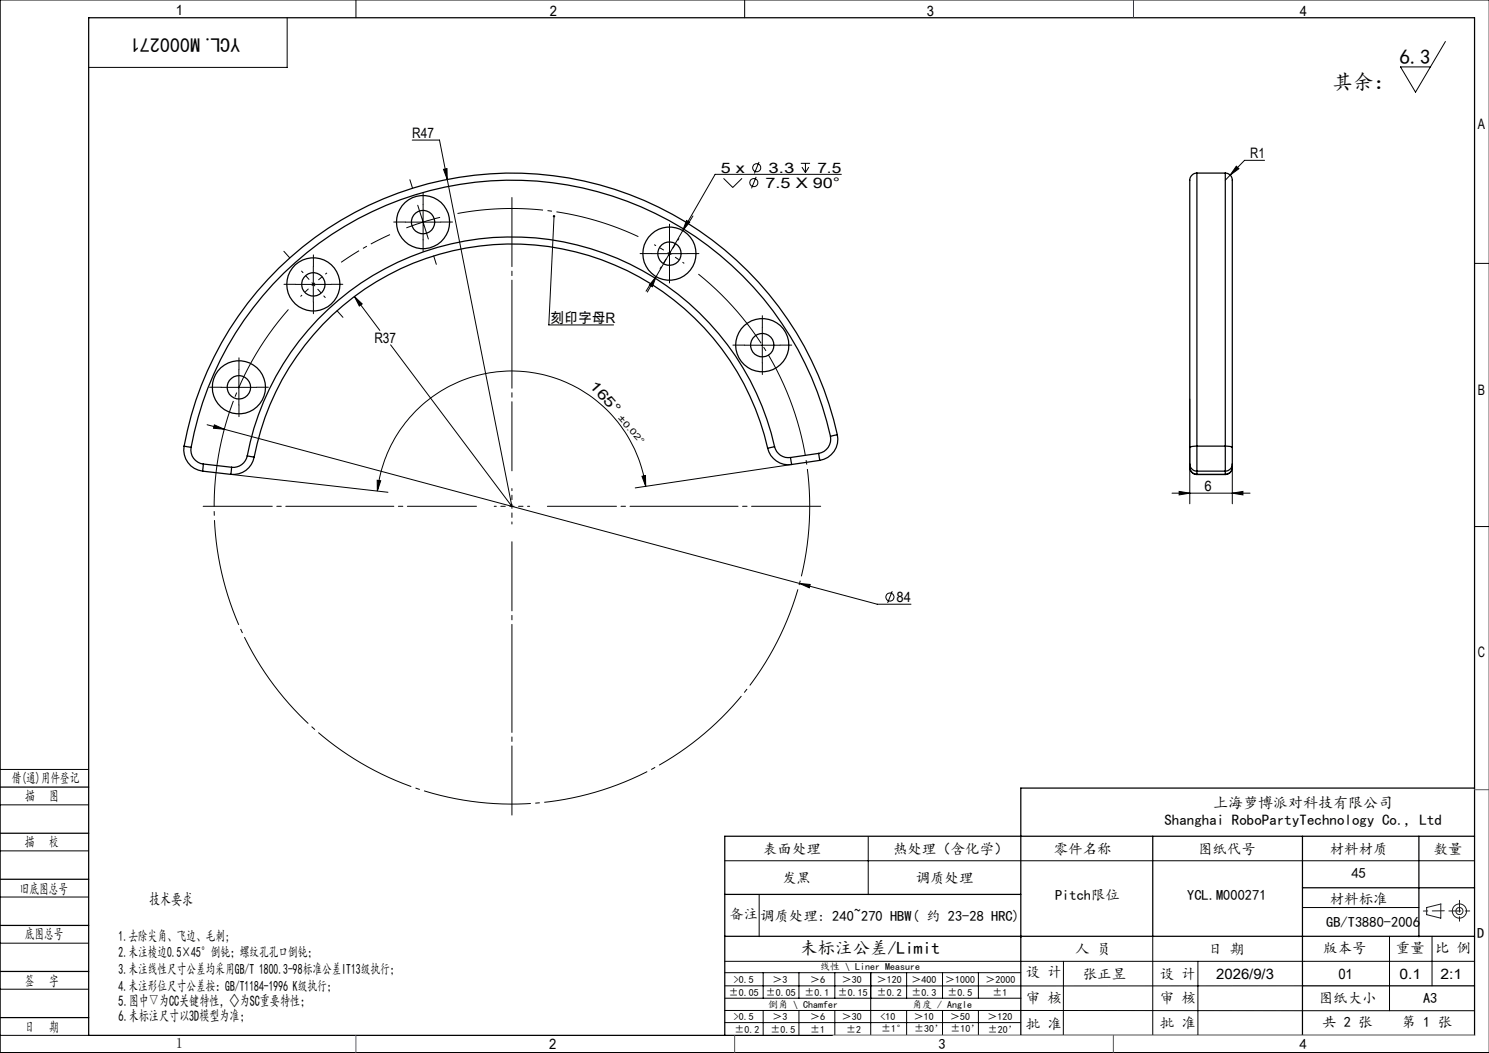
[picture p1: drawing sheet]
<svg xmlns="http://www.w3.org/2000/svg" width="420mm" height="297mm" viewBox="0 0 420 297" stroke-linecap="round" stroke-linejoin="round" font-family="sans-serif">
<g fill="none" stroke="#000" stroke-width=".28">
<path d="M100.4 0v5M210 0v5M420 0h-419.9v297h419.9M81 5v14h-56M407.7 11.7l-8.4 14.3-4.3-7.1h8.5M116.3 39.5h7.7l2.2 11.1M117.8 57.9l1.5 4.7M119.3 57.6v10.1M125.1 47.8l1-.2 .1 3zM126.2 50.6l18.2 92.2-34.2-45.5M204.1 50.3l2.6 2.6 2.6-2.6M213.3 49.9l-1.3 3.2"/>
<path d="M214.1 45.7l-1.3 3.2M225.9 46.1h2.6M226.2 47.1l1 1.6M227.2 46.1v2.6M228.1 47.1l-.9 1.6M237.3 49.2h-35.6l-9.1 15.8M347 49.4l-1.4 1.4M348.7 46.9l.8 .7-2.5 1.8zM356.7 45.2h-5.7l-4 4.2M88.4 75.2v10M114.3 62.6h10M119.3 62.6l-4.7 1.7"/>
<path d="M119.3 62.6l1.5 4.8M124.1 61.3l-4.8 1.3M156.3 61l-1.5 30.6h18.3M183.8 71.5h10M185.1 78l-1.1 2.9-.8-.5zM185.1 78l-2.5 4.4M188.8 66.5v10M192.6 65l-7.5 13M193.6 62.2l.9 .5-1.9 2.3zM415.9 74.3h4.1M83.4 80.2h10M100 83.6l2.2 2.1-.8 .6z"/>
<path d="M100 83.6l7.1 9.6M210 97.4h10M215 92.4v10M58.4 119.8l4.9 1.3M60.5 119.8l2.8 1.3-3.1-.3zM62.4 109.3h10M67.4 104.2v10M335.6 112.5v29.6M63.3 121.1l162.2 43.5M65.1 133.8l44.3 5M106.4 135.5l1 .1-1 2.9zM181.1 134.3l1-.2v3.1z"/>
<path d="M182.1 137.2a38.2 38.2 0 0 0-38.4-32.6 38.2 38.2 0 0 0-37.3 33.9M223.3 131l-44.1 6.6M330.6 139.1h22M332.6 138.6l3 .5-3 .5zM347.6 139.1l3-.5v1zM347.6 131.8v10.3M415.9 148.5h4.1M225.5 164.6l3 .2-.2 1zM225.5 164.6l21.9 5.8h9.6M251.7 166.8l-1.3 3.2M0 217h25M0 227h25"/>
<path d="M0 240h25M244.9 236v16.3M0 253h25M204.4 242.8h211.5M214.1 252.4v11.8M367.4 256h32.8M0 266h25M0 279h25M204.4 271.1h211.5M204.4 278.1h163M204.4 274.4h83.5M215.3 274.4v7.1"/>
<path d="M225.4 274.4v7.1M235.5 274.4v7.1M245.6 274.4v17.6M255.7 274.4v7.1M265.9 274.4v7.1M276 274.4v7.1M300 271.1l-.1 21M325.2 264.1v27.9M337.9 271.1v20.9M391.9 264.1v21M403.9 264.1v14M0 292h25"/>
<path d="M204.4 285l211.5 .1M204.4 288.4h83.5M204.5 281.5h83.5M215.3 285v7M225.4 285v7M235.5 285v7M255.7 285v7M265.9 285v7M276 285v7M287.9 292h128"/>
<circle cx="212.6" cy="51.5" r="1.14"/>
<circle cx="213.5" cy="47.3" r="1.14"/>
<circle cx="251" cy="168.4" r="1.15"/>
</g>
<path d="M188.8 71.5l-4.3-2.5M188.8 71.5l4.2 2.8M88.4 80.2l-3.6 3.4M88.4 80.2l3.8-3.2" fill="none" stroke="#000" stroke-width=".28" stroke-dasharray="30.5 1.3 1.3 1.3" stroke-dashoffset="29.9" stroke-linecap="butt"/>
<path d="M180.1 66.7a84 84 0 0 0-51.1-6.5" fill="none" stroke="#000" stroke-width=".28" stroke-dasharray="30.5 1.3 1.3 1.3" stroke-dashoffset="6.2" stroke-linecap="butt"/>
<path d="M110 66.2l-7.1 3.6-6.7 4.2" fill="none" stroke="#000" stroke-width=".28" stroke-dasharray="30.5 1.3 1.3 1.3" stroke-dashoffset="24.5" stroke-linecap="butt"/>
<path d="M81.4 87.3a84 84 0 0 0 8.4 119.4 84 84 0 0 0 119.3-10.3 84 84 0 0 0-12.1-119.1" fill="none" stroke="#000" stroke-width=".28" stroke-dasharray="30.5 1.3 1.3 1.3" stroke-dashoffset="4" stroke-linecap="butt"/>
<g fill="none" stroke="#191924" stroke-width=".28">
<path d="M402.4 256l4-1v4l-4-1z"/>
<circle cx="411.7" cy="257" r="1"/>
<circle cx="411.7" cy="257" r="2"/>
</g>
<g fill="none" stroke="#000" stroke-width=".28" stroke-dasharray="30.5 1.3 1.3 1.3">
<path d="M116.4 53.1l-.8-2.4M119.3 57.6v-3.3M81.7 72.7l-1.6-1.8M88.4 75.2v-3.3M114.3 62.6h-3.3M119.3 67.6v3.3M122.3 72.2l.8 2.4M124.3 62.6h3.3M183.8 71.5h-3.3M188.8 66.5v-3.3M188.8 76.5v3.3M193.8 71.5h3.3"/>
<path d="M194.1 63l1.4-2.1M83.4 80.2h-3.3M88.4 85.2v3.3M93.4 80.2h3.3M95.1 87.6l1.6 1.9M183.6 80l-1.4 2.1M210 97.3h-3.3M215 92.3v-3.3M220 97.3h3.3M62.4 109.2h-3.3M67.4 104.2v-3.3M67.4 114.2v3.3"/>
<path d="M72.4 109.2h3.3M215 102.3v3.3"/>
</g>
<path d="M188.8 71.5l2.7-4.2M188.8 71.5l-2.6 4.3M88.4 80.2l-3.3-3.7M88.4 80.2l3.3 3.7M144.4 142.8v-5M144.4 142.8h-5M144.4 142.8v5M144.4 142.8h5" fill="none" stroke="#000" stroke-width=".28" stroke-dasharray="30.5 1.3 1.3 1.3" stroke-dashoffset="29.9"/>
<path d="M144.4 132.8v-77.1M134.4 142.8h-77.1M144.4 152.8v77.1M154.4 142.8h77.1" fill="none" stroke="#000" stroke-width=".28" stroke-dasharray="30.5 1.3 1.3 1.3" stroke-dashoffset="11"/>
<g fill="none" stroke="#000" stroke-width=".35">
<path d="M25 5h390.9v287h-390.9zM337.6 48.8a2.13 2.13 0 0 0-2 2.6v74.8M337.6 48.8v77M337.6 48.8h8M345.6 48.8a2.08 2.08 0 0 1 2 2.6v74.8M345.6 48.8v77M51.9 125.8a6 6 0 0 0 5.2 7.1M51.9 125.8l2 .4M53.9 126.2a4 4 0 0 0 3.5 4.7M57.1 132.9l8 .9M57.4 130.9l-.3 2M57.4 130.9l7.9 .9"/>
<path d="M65.3 131.8l-.2 2M69.7 128.6a4 4 0 0 1-4.4 3.2M69.7 128.6l2 .3M71.7 128.9a6 6 0 0 1-6.6 4.9M216.5 126.4a6 6 0 0 0 6.8 4.6M216.5 126.4a74 74 0 0 0-73.4-57.6 74 74 0 0 0-71.4 60.1M218.5 126a4 4 0 0 0 4.5 3M218.5 126a76 76 0 0 0-75.5-59.2 76 76 0 0 0-73.3 61.8M218.5 126l-2 .4M223 129l.3 2M230.9 127.9l.3 2M230.9 127.9l-7.9 1.1"/>
<path d="M231.2 129.9l-7.9 1.1M234.2 123a92 92 0 0 0-91.4-72.2 92 92 0 0 0-88.9 75.4M234.2 123a4.1 4.1 0 0 1-3.3 4.9M236.2 122.6l-2 .4M236.2 122.6a6 6 0 0 1-5 7.3M236.2 122.6a94 94 0 0 0-93.5-73.8 94 94 0 0 0-90.8 77M335.6 131.8a2.05 2.05 0 0 0 2 2M335.6 130.9a2.05 2.05 0 0 0 2 2M335.6 126.2v4.7M335.6 131.8a2.05 2.05 0 0 0 2 2h8a1.99 1.99 0 0 0 2-2M335.6 130.9v.9M337.6 125.8v7.1"/>
<path d="M337.6 125.8l-2 .4M337.6 133.8h8M337.6 132.9h8M337.6 125.8h8M337.6 132.9v.9M345.6 125.8v7.1M345.6 125.8l1.4 .1 .6 .3M345.6 132.9v.9M347.6 131.8a1.99 1.99 0 0 1-2 2M347.6 126.2v4.7M347.6 130.9a1.99 1.99 0 0 1-2 2M347.6 130.9v.9"/>
<path d="M0 222h25M0 235h25M325.2 235.9v28.2M367.4 235.9v56.1M400.2 235.9v28.3M415.9 235.9h-211.5v56.1M415.9 222.3h-128v69.7M0 248h25M204.4 252.3h83.5M367.4 250.4h48.5M0 261h25M0 274h25"/>
<path d="M204.4 264.1h211.5M367.4 278.1h48.5M0 287h25"/>
<circle cx="119.3" cy="62.6" r="7.5"/>
<circle cx="119.3" cy="62.6" r="3.3"/>
<circle cx="188.8" cy="71.5" r="7.5"/>
<circle cx="188.8" cy="71.5" r="3.3"/>
<circle cx="88.4" cy="80.2" r="7.5"/>
<circle cx="88.4" cy="80.2" r="3.3"/>
<circle cx="215" cy="97.4" r="3.3"/>
<circle cx="215" cy="97.3" r="7.5"/>
<circle cx="67.4" cy="109.2" r="7.5"/>
<circle cx="67.4" cy="109.2" r="3.3"/>
</g>
<path d="M407.4 256.9l-5.9 .1M408.7 256.9h6M411.7 253.9v6" fill="none" stroke="#191924" stroke-width=".28" stroke-dasharray="6.3 1.3 1.3 1.3" stroke-dashoffset="3"/>
<path d="M235 292h180.9" fill="none" stroke="#c0c0c0" stroke-width=".28"/>
<path d="M319.7 0v5M415.9 222.7h4.1M100.4 292v5M207.2 292v5M314 292v5" fill="none" stroke="#00f" stroke-width=".28"/>
<path d="M406.4 255h.1" fill="none" stroke="#0ff" stroke-width=".28"/>
<g fill="#000">
<path d="M156 60.8l.3-.2v.4v-.4a.34 .34 0 0 1 .3 .5 .34 .34 0 0 1-.5 .2 .34 .34 0 0 1-.1-.5z"/>
<path d="M185.1 78l-1.9 2.4 .8 .5zM193.6 62.2l-1 2.8 1.9-2.3zM60.5 119.8l-.3 1 3.1 .3zM225.5 164.6l2.8 1.2 .2-1zM125.1 47.8l1.1 2.8-.1-3zM100 83.6l1.4 2.7 .8-.6zM348.7 46.9l-1.7 2.5 2.5-1.8z"/>
<path d="M181.1 134.3l1-.2v3.1zM106.4 135.5l1 .1-1 2.9z"/>
<path d="M332.6 138.6l3 .5-3 .5zM347.6 139.1l3-.5v1z"/>
</g>
<g font-size="5.8">
<text x="394.8" y="18">6.3</text>
<text x="375.9" y="25.2">其余：</text>
</g>
<text font-size="5.6" x="67.7" y="10.6" transform="rotate(-180 67.7 10.6)">YCL.M000271</text>
<text font-size="4.9" x="225.7" y="269">未标注公差/Limit</text>
<text font-size="4.7" x="42.1" y="255.2">技术要求</text>
<g font-size="4.2">
<text x="342.2" y="227.9">上海萝博派对科技有限公司</text>
<text x="328.5" y="232.8">Shanghai RoboPartyTechnology Co., Ltd</text>
<text x="33.5" y="283.8">5.图中▽为CC关键特性，◇为SC重要特性；</text>
<text x="33.5" y="288">6.未标注尺寸以3D模型为准；</text>
</g>
<g font-size="4.1">
<text x="49.6" y="4.3">1</text>
<text x="155.1" y="4.6">2</text>
<text x="261.4" y="4.6">3</text>
<text x="366.6" y="4.6">4</text>
<text x="116.3" y="38.9">R47</text>
<text x="416.9" y="36.3">A</text>
<text x="352.7" y="44.6">R1</text>
<text x="203.3" y="48.8">5 x</text>
<text x="215.9" y="53">7.5 X 90°</text>
<text x="216.8" y="48.8">3.3</text>
<text x="230.6" y="48.8">7.5</text>
<text x="155.3" y="91">刻印字母R</text>
<text x="105.6" y="96.7">R37</text>
<text x="166.1" y="108.9" transform="rotate(48 166.1 108.9)">165°</text>
<text x="416.9" y="111.3">B</text>
<text x="339.8" y="138.5">6</text>
<text x="252.9" y="169.8">84</text>
<text x="416.9" y="185.3">C</text>
<text x="3.3" y="220.9">借(通)用件登记</text>
<text x="7.1" y="226">描</text>
<text x="13.9" y="226">图</text>
<text x="7" y="238.9">描</text>
<text x="13.8" y="238.9">校</text>
<text x="215.3" y="240.8">表面处理</text>
<text x="251.9" y="240.8">热处理（含化学）</text>
<text x="297.3" y="240.8">零件名称</text>
<text x="337.9" y="240.8">图纸代号</text>
<text x="375.1" y="240.8">材料材质</text>
<text x="404.4" y="240.8">数量</text>
<text x="220.6" y="249">发黑</text>
<text x="258.3" y="249">调质处理</text>
<text x="381.2" y="247.7">45</text>
<text x="5.6" y="252">旧底图总号</text>
<text x="297.6" y="253.7">Pitch限位</text>
<text x="334.9" y="253.7">YCL.M000271</text>
<text x="375.1" y="254.9">材料标准</text>
<text x="205.7" y="259.3">备注</text>
<text x="214.4" y="259.7">调质处理: 240~270 HBW( 约 23-28 HRC)</text>
<text x="374.1" y="261.4">GB/T3880-2006</text>
<text x="7" y="265">底图总号</text>
<text x="33.5" y="265.3">1.去除尖角、飞边、毛刺;</text>
<text x="303.3" y="269">人 员</text>
<text x="340.8" y="269">日 期</text>
<text x="373.2" y="268.7">版本号</text>
<text x="393.7" y="268.7">重量</text>
<text x="404.8" y="268.7">比 例</text>
<text x="416.7" y="264.6">D</text>
<text x="33.5" y="270">2.未注棱边0.5×45°倒钝；螺纹孔孔口倒钝；</text>
<text x="33.5" y="274.8">3.未注线性尺寸公差均采用GB/T 1800.3-98标准公差IT13级执行；</text>
<text x="289.3" y="275.5">设 计</text>
<text x="7" y="278">签</text>
<text x="13.8" y="278">字</text>
<text x="33.5" y="279.6">4.未注形位尺寸公差按：GB/T1184-1996 K级执行；</text>
<text x="305.4" y="276">张正昱</text>
<text x="327.2" y="276">设 计</text>
<text x="343.1" y="276">2026/9/3</text>
<text x="377.5" y="276">01</text>
<text x="394.8" y="276">0.1</text>
<text x="406.3" y="276">2:1</text>
<text x="289.3" y="283">审 核</text>
<text x="327.2" y="282.9">审 核</text>
<text x="372" y="283">图纸大小</text>
<text x="401.4" y="283">A3</text>
<text x="7" y="291">日</text>
<text x="13.8" y="291">期</text>
<text x="289.3" y="290.1">批 准</text>
<text x="327.2" y="290">批 准</text>
<text x="373" y="289.8">共 2 张</text>
<text x="395.4" y="289.8">第 1 张</text>
<text x="49.6" y="295.6">1</text>
<text x="154.9" y="296">2</text>
<text x="264.7" y="296">3</text>
<text x="366.6" y="296">4</text>
</g>
<g font-size="2.8">
<text x="231.3" y="273.6">线性 \ Liner Measure</text>
<text x="205.6" y="280.8">±0.05</text>
<text x="207" y="277.2">&gt;0.5</text>
<text x="216" y="280.8">±0.05</text>
<text x="217.9" y="277.2">＞3</text>
<text x="227" y="280.8">±0.1</text>
<text x="228.5" y="277.2">＞6</text>
<text x="236.3" y="280.8">±0.15</text>
<text x="237.5" y="277.2">＞30</text>
<text x="247.4" y="277.2">＞120</text>
<text x="247.4" y="280.8">±0.2</text>
<text x="257.1" y="277.2">＞400</text>
<text x="257.1" y="280.8">±0.3</text>
<text x="266.6" y="277.2">＞1000</text>
<text x="267.3" y="280.8">±0.5</text>
<text x="278" y="277.2">＞2000</text>
<text x="279.9" y="280.8">±1</text>
<text x="207" y="287.8">&gt;0.5</text>
<text x="216.6" y="284.3">倒角 \ Chamfer</text>
<text x="217.9" y="287.8">＞3</text>
<text x="228.5" y="287.8">＞6</text>
<text x="237.5" y="287.8">＞30</text>
<text x="248.4" y="287.8">&lt;10</text>
<text x="257.3" y="284.3">角度 / Angle</text>
<text x="257.8" y="287.8">＞10</text>
<text x="268" y="287.8">＞50</text>
<text x="278.5" y="287.8">＞120</text>
<text x="207.1" y="291.3">±0.2</text>
<text x="217.3" y="291.3">±0.5</text>
<text x="228.5" y="291.3">±1</text>
<text x="238.7" y="291.3">±2</text>
<text x="248.6" y="291.1">±1°</text>
<text x="257.8" y="291.1">±30’</text>
<text x="268.1" y="291.1">±10’</text>
<text x="278.6" y="291.2">±20’</text>
</g>
<text font-size="2.4" x="174.2" y="118" transform="rotate(48 174.2 118)">± 0 .0 2 °</text>
</svg>
